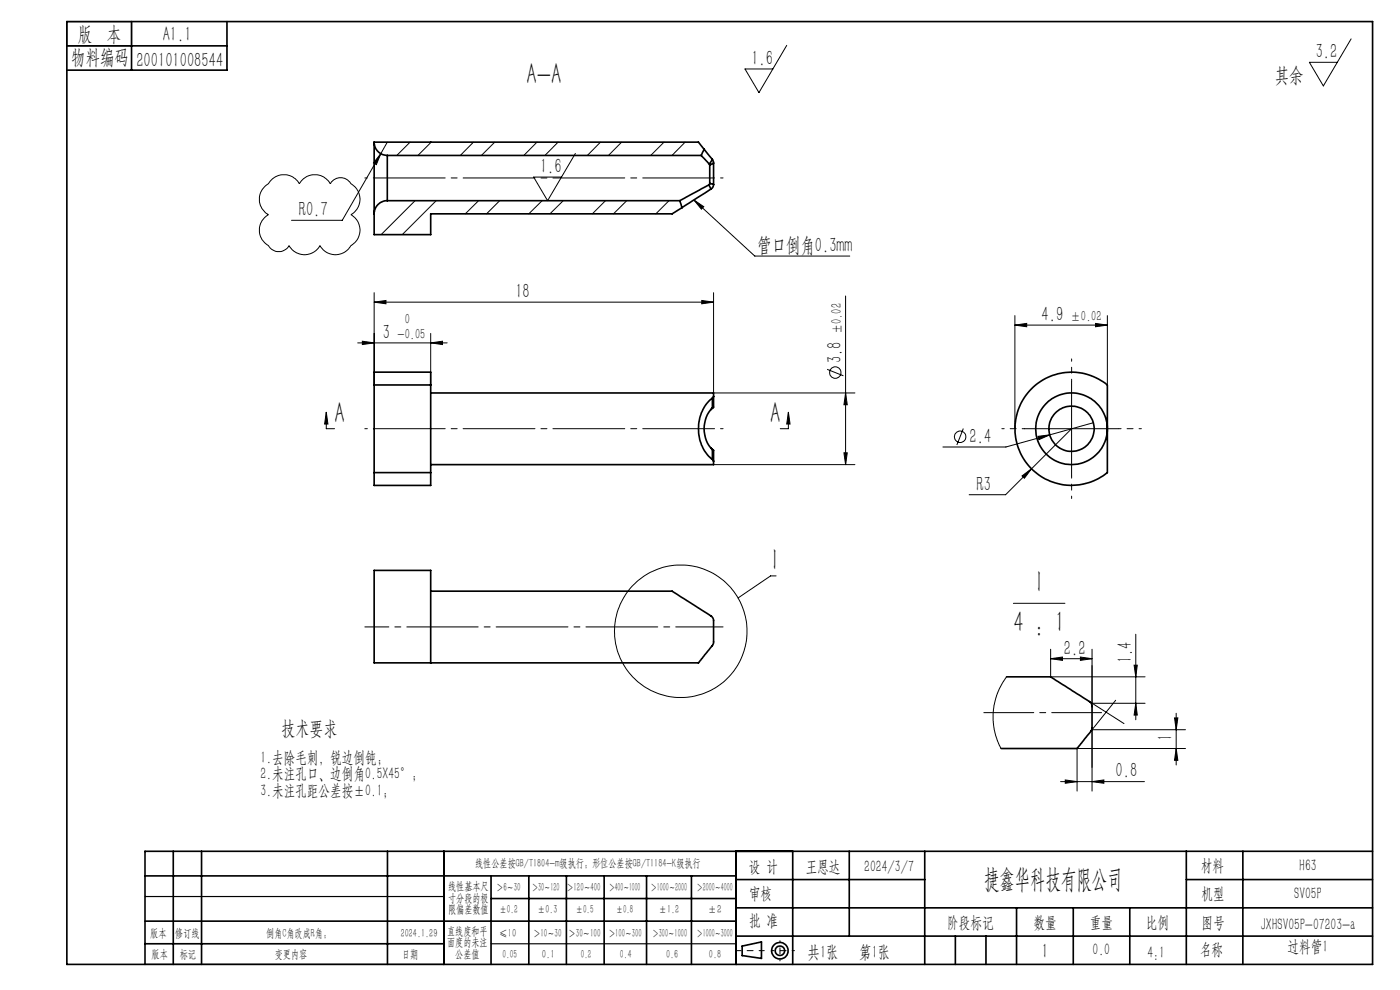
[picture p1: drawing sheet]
<svg xmlns="http://www.w3.org/2000/svg" width="297mm" height="210mm" viewBox="0 0 297 210" stroke-linecap="round" stroke-linejoin="round" font-family="sans-serif">
<g fill="none" stroke="#000" stroke-width=".21">
<path d="M166.9 9.6l-5.9 10-3-5h6M286.6 8.2l-5.9 10-2.9-5h5.9M56.3 39.5l.4-.4a4.1 4.1 0 0 1 4.2-2 4 4 0 0 1 2.6 1.9 3.8 3.8 0 0 1 6.6 0 2.52 2.52 0 0 1 4.3 0 3.7 3.7 0 0 1 0 6.5 3.7 3.7 0 0 1 0 6.6 3.7 3.7 0 0 1-6.5 0 3.7 3.7 0 0 1-6.6 0 2.51 2.51 0 0 1-4.4 0 3.8 3.8 0 0 1 0-6.6 3.7 3.7 0 0 1-.6-6zM80.8 32.6l-1 2.3-.6-.3zM80.8 32.6l-8.2 14.1h-10.8M82.2 30.2l-1.4 2.4M87 30.2l-2.8 2.8M91.5 30.2l-2.8 2.8M100.4 30.2l-2.8 2.8M105 30.2l-2.9 2.8M113.9 30.2l-2.8 2.8M118.4 30.2l-2.8 2.8"/>
<path d="M122.1 32.6l-5.9 10-3-5h5.9M127.4 30.2l-2.8 2.8M131.9 30.2l-2.8 2.8M140.9 30.2l-2.9 2.8M145.3 30.2l-2.7 2.8M88.1 42.6l-7.2 7.2M92.5 42.6l-7.2 7.2M101.5 42.6l-2.8 2.8M106 42.6l-2.8 2.8M115 42.6l-2.8 2.8M119.5 42.6l-2.8 2.8M128.4 42.6l-2.7 2.8"/>
<path d="M133 42.6l-2.9 2.8M141.9 42.6l-2.8 2.8M147.2 42.4l2.1 1.4-.5 .6zM147.2 42.4l12.9 11.9h20.2M75.9 72.7h19M76.9 72.4l2.5 .3-2.5 .4zM79.4 64.1l2.5-.4v.7zM79.4 62.1v19.6M79.4 64.1h72M91.4 72.7l2.5-.3v.7zM91.4 70.7v11M148.9 63.7l2.5 .4-2.5 .3z"/>
<path d="M151.4 62.1v21.3h30M175.5 78.3l3.4 1.4M179.4 62.8v35.8M215.3 69l2.5-.4v.7zM215.3 66.9v24M215.3 69h19.6M232.4 68.6l2.5 .4-2.5 .3zM234.9 66.9v14.8M69.2 87.4l.4 2.5h-.7zM69.2 87.4v3.5h1.8M151.4 98.6h30M167.3 87.4l.3 2.5h-.7z"/>
<path d="M167.3 87.4v3.5h-1.8M179 96.1h.7l-.3 2.5zM179.4 83.4l.3 2.5h-.7zM204.4 90.9l-1.4 3.5M217.3 90.9h20M220.2 92.6l2.5-.4-2.3 1.1zM222.7 92.2l-9.3 2.6h-13.4M227.3 90.9l-14 14h-7.7M227.3 81v20M232 89.7l-9.3 2.5M216.8 101l2-1.6-1.5 2.1zM164.6 122.2h-1.1l-6.9 4.7"/>
<path d="M215 128h10.9M222.9 139.7l2.5-.3v.7zM222.9 137.7v5.9h20M222.9 139.7h8.8M229.2 139.4l2.5 .3-2.5 .4zM231.7 137.7v12.2M240.9 134.5v18.2M213.5 143.6l-1.1 1.7-1 2.2-.5 2.2-.2 1.7 .2 3.2 .6 2.3 .9 1.9M231.1 148.8l7.3 4.7M231.7 154.4v13.4M231.7 149.2h11.2M231.7 154.8h19.8"/>
<path d="M236.7 148.5l-5.3 6.6M240.6 141.1h.7l-.4 2.5zM240.9 149.2l.4 2.5h-.7zM249.2 152.3h.7l-.4 2.5zM249.5 158.8l.4 2.5h-.7zM249.5 151.3v11M251.5 158.8h-23v9M225 165.8h17.8M226 165.4l2.5 .4-2.5 .3zM231.7 165.8l2.5-.4v.7z"/>
<circle cx="177.2" cy="79" r="1.22"/>
<circle cx="203.7" cy="92.6" r="1.2"/>
<circle cx="144.4" cy="133.9" r="14.1"/>
</g>
<g fill="none" stroke="#000" stroke-width=".35">
<path d="M14.2 4.6h277v200h-277zM14.2 9.7h34M27.9 4.6v10.3M48.2 4.6v10.3h-34M79.4 30.2a2.83 2.83 0 0 0 2.8 2.8M79.4 30.2v15.2M79.4 30.2h68.8l1.2 1.5M82.2 33v9.6M82.2 33h66.6M148.8 33l1.7 1.8M149.4 31.7l-.6 1.3M149.4 31.7l1.7 2.1"/>
<path d="M150.4 39.2l.4 .9M150.4 39.2l-6.2 3.4M150.5 34.8l.1 .2M150.6 35v3.9M150.6 38.9l-.2 .3M150.6 38.9l.8 .2M151.1 33.8l-.6 1M151.1 33.8l.3 .8M151.4 34.6v4.5M151.4 39.1l-.1 .5-.5 .5M151.4 34.6l-.8 .4M82.2 42.6a2.77 2.77 0 0 0-2.8 2.8"/>
<path d="M82.2 42.6h62M144.2 42.6l.5 1.5M144.7 44.1l-2.1 1.3h-51.2v4.4h-12v-4.4M150.8 40.1l-6.1 4M79.4 81.7v-2.8h12v2.8M79.4 81.7h12M79.4 81.7v18.6M91.4 83.4h60v.7M91.4 81.7v18.6M150.8 95l.5 .5M151.1 84.4a8.6 8.6 0 0 0 0 13.1M151.1 97.5l.3 .4"/>
<path d="M151.1 86.5a6.4 6.4 0 0 0 0 8.9M151.1 95.4l.3 .1v2.4M151.1 84.4v2.1M151.1 95.4v2.1M151.3 86.4l-.5 .5M151.4 84.1l-.3 .3M151.4 97.9v.7h-60M151.4 84.1v2.3l-.3 .1M218.7 82.6a12 12 0 0 1 16.2-.9v18.6a12 12 0 0 1-16.4-1.2 12 12 0 0 1 .2-16.5zM79.4 100.3v2.7h12v-2.7M79.4 100.3h12M91.4 125.4h51.2l7.8 4.9a1.74 1.74 0 0 1 1 2.3v1.8a4.2 4.2 0 0 1-.3 2.5l-2.9 3.7h-68.8v-19.6h12v19.6"/>
<path d="M213.5 143.6h9.4l7.7 4.9a1.76 1.76 0 0 1 1.1 2.3v1.8a4 4 0 0 1-.3 2.5l-2.9 3.7h-16.1M30.8 195.4h125.4M30.8 185.8h125.4M36.8 180.6v24M42.8 180.6v24M82.2 180.6v24M94.2 180.6v24M104.2 185.8v18.8M104.2 190.6h52M112.2 185.8v18.8M120.2 185.8v18.8M128.2 185.8v18.8"/>
<path d="M137.2 185.8v18.8M146.7 185.8v18.8M156.2 180.6v24M156.2 186.6h40M156.2 198.6h135M156.2 192.6h135M168.2 180.6v24M180.2 180.6v18M196.2 180.6v24M202.7 198.6v6M209.2 198.6v6M215.7 192.6v12"/>
<path d="M227.7 192.6v12M239.7 192.6v12M251.7 186.6h39.5M251.7 180.6v24M263.7 180.6v24M291.2 180.6h-260.4v24M30.8 200.2h63.4M157.4 200.7l4.1-.9v3.5l-4.1-.6z"/>
<circle cx="227.3" cy="91" r="7.6"/>
<circle cx="227.3" cy="91" r="4.8"/>
<circle cx="165.5" cy="201.7" r="1.74"/>
<circle cx="165.5" cy="201.7" r="1"/>
</g>
<path d="M217.3 90.9h-4.8M227.3 80.9v-4.8M237.3 90.9h4.8M227.3 100.9v4.8M168.5 201.7h-4.8" fill="none" stroke="#000" stroke-width=".21" stroke-dasharray="15.2 1.3 1.3 1.3" stroke-dashoffset="14.7"/>
<path d="M153.4 37.7h-76M153.4 90.9h-76" fill="none" stroke="#000" stroke-width=".21" stroke-dasharray="15.2 1.3 1.3 1.3" stroke-dashoffset="-1.8"/>
<path d="M91.4 133h-14" fill="none" stroke="#000" stroke-width=".21" stroke-dasharray="15.2 1.3 1.3 1.3" stroke-dashoffset="10.1"/>
<path d="M153.4 133h-62" fill="none" stroke="#000" stroke-width=".21" stroke-dasharray="15.2 1.3 1.3 1.3" stroke-dashoffset="5.2"/>
<path d="M233.7 151.2h-25" fill="none" stroke="#000" stroke-width=".21" stroke-dasharray="15.2 1.3 1.3 1.3" stroke-dashoffset="4.7"/>
<path d="M162.1 201.7h-6" fill="none" stroke="#000" stroke-width=".21" stroke-dasharray="15.2 1.3 1.3 1.3" stroke-dashoffset="14.1"/>
<path d="M165.5 199.6v4.2" fill="none" stroke="#000" stroke-width=".21" stroke-dasharray="15.2 1.3 1.3 1.3" stroke-dashoffset="15"/>
<path d="M14.2 4.6h13.7v5.1h-13.7zM30.8 190.2h63.4M30.8 204.6h63.4M104.2 200.2h52" fill="none" stroke="#000" stroke-width=".25"/>
<g fill="#000">
<path d="M147.2 42.4l2.1 1.4-.5 .6z"/>
<path d="M76.9 72.4l2.5 .3-2.5 .4zM91.4 72.7l2.5-.3v.7zM79.4 64.1l2.5-.4v.7zM148.9 63.7l2.5 .4-2.5 .3z"/>
<path d="M215.3 69l2.5-.4v.7zM232.4 68.6l2.5 .4-2.5 .3zM216.8 101l.5 .5 1.5-2.1zM220.2 92.6l.2 .7 2.3-1.1zM80.8 32.6l-1.6 2 .6 .3z"/>
<path d="M167.3 87.4l.3 2.5h-.7zM69.2 87.4l.4 2.5h-.7z"/>
<path d="M179.4 83.4l.3 2.5h-.7zM179 96.1h.7l-.3 2.5z"/>
<path d="M222.9 139.7l2.5-.3v.7zM229.2 139.4l2.5 .3-2.5 .4z"/>
<path d="M240.9 149.2l.4 2.5h-.7zM240.6 141.1h.7l-.4 2.5z"/>
<path d="M249.2 152.3h.7l-.4 2.5zM249.5 158.8l.4 2.5h-.7z"/>
<path d="M226 165.4l2.5 .4-2.5 .3zM231.7 165.8l2.5-.4v.7z"/>
</g>
<g font-size="6.3">
<text x="111.7" y="17.9">A-A</text>
<text x="71" y="89.8">A</text>
<text x="163.4" y="89.8">A</text>
<text x="164" y="121">I</text>
<text x="220.1" y="125.5">I</text>
<text x="215" y="134.2">4 : 1</text>
</g>
<text font-size="5.6" x="208.8" y="188.3">捷鑫华科技有限公司</text>
<g font-size="4.4">
<text x="16.5" y="8.6">版 本</text>
<text x="34.5" y="8.6">A1.1</text>
<text x="15.1" y="13.7">物料编码</text>
<text x="28.9" y="14.2">200101008544</text>
<text x="159.4" y="13.7">1.6</text>
<text x="270.5" y="17.3">其余</text>
<text x="279.1" y="12.3">3.2</text>
<text x="114.6" y="36.7">1.6</text>
<text x="63.4" y="45.8">R0.7</text>
<text x="160.6" y="53.4">管口倒角0.3mm</text>
<text x="109.3" y="63.2">18</text>
<text x="81.2" y="71.8">3</text>
<text x="221" y="68.1">4.9</text>
<text x="178.5" y="77" transform="rotate(-90 178.5 77)">3.8</text>
<text x="205.7" y="93.9">2.4</text>
<text x="207.1" y="104.1">R3</text>
<text x="225.7" y="138.8">2.2</text>
<text x="240.1" y="140.6" transform="rotate(-90 240.1 140.6)">1.4</text>
<text x="248.7" y="157.2" transform="rotate(-90 248.7 157.2)">1</text>
<text x="236.7" y="164.9">0.8</text>
<text x="221" y="203.2">1</text>
</g>
<text font-size="4.2" x="59.7" y="156">技术要求</text>
<g font-size="3.8">
<text x="171.3" y="203.2">共1张</text>
<text x="182.3" y="203.2">第1张</text>
</g>
<g font-size="3.5">
<text x="55.2" y="161.7">1.去除毛刺，锐边倒钝；</text>
<text x="55.2" y="165.3">2.未注孔口、边倒角0.5X45°；</text>
<text x="55.2" y="168.8">3.未注孔距公差按±0.1；</text>
<text x="158.9" y="184.9">设 计</text>
<text x="170.9" y="184.9">王恩达</text>
<text x="183.4" y="184.9">2024/3/7</text>
<text x="254.7" y="184.7">材料</text>
<text x="275.6" y="184.7">H63</text>
<text x="158.9" y="190.8">审核</text>
<text x="254.9" y="190.7">机型</text>
<text x="274.6" y="190.8">SV05P</text>
<text x="158.9" y="196.5">批 准</text>
<text x="200.9" y="196.9">阶段标记</text>
<text x="219.3" y="196.9">数量</text>
<text x="231.2" y="196.9">重量</text>
<text x="243.1" y="196.9">比例</text>
<text x="254.9" y="196.9">图号</text>
<text x="267.4" y="197.3">JXHSV05P-07203-a</text>
<text x="231.8" y="202.5">0.0</text>
<text x="243.4" y="203.2">4:1</text>
<text x="254.5" y="202.5">名称</text>
<text x="273.2" y="201.8">过料管1</text>
</g>
<g font-size="3.1">
<text x="84.3" y="71.8">-0.05</text>
<text x="85.9" y="68.7">0</text>
<text x="178.5" y="70.9" transform="rotate(-90 178.5 70.9)">±0.02</text>
<text x="227.1" y="68.1">±0.02</text>
</g>
<g font-size="2.5">
<text x="100.8" y="184">线性公差按GB/T1804-m级执行；形位公差按GB/T1184-K级执行</text>
<text x="95.1" y="188.8">线性基本尺</text>
<text x="95.1" y="191.3">寸分段的极</text>
<text x="105.3" y="189.1">＞6～30</text>
<text x="112.9" y="189.1">＞30～120</text>
<text x="120.2" y="188.9">＞120～400</text>
<text x="129.2" y="188.9">＞400～1000</text>
<text x="138.1" y="189.1">＞1000～2000</text>
<text x="147.8" y="189.1">＞2000～4000</text>
<text x="95.1" y="193.8">限偏差数值</text>
<text x="105.9" y="193.8">±0.2</text>
<text x="114.1" y="193.8">±0.3</text>
<text x="122.2" y="193.8">±0.5</text>
<text x="130.7" y="193.8">±0.8</text>
<text x="139.8" y="193.8">±1.2</text>
<text x="150.2" y="193.8">±2</text>
<text x="31.9" y="198.7">版本</text>
<text x="32.2" y="203.2">版本</text>
<text x="37.2" y="198.7">修订线</text>
<text x="38.1" y="203.2">标记</text>
<text x="56.4" y="198.7">倒角C角改成R角；</text>
<text x="58.3" y="203.2">变更内容</text>
<text x="85" y="198.7">2024.1.29</text>
<text x="85.3" y="203.2">日期</text>
<text x="94.8" y="198.3">直线度和平</text>
<text x="94.8" y="200.7">面度的未注</text>
<text x="96.6" y="203.2">公差值</text>
<text x="105.9" y="198.7">≤10</text>
<text x="106.6" y="203.2">0.05</text>
<text x="113.2" y="198.7">＞10～30</text>
<text x="115" y="203.2">0.1</text>
<text x="120.6" y="198.7">＞30～100</text>
<text x="123.2" y="203.2">0.2</text>
<text x="129.1" y="198.7">＞100～300</text>
<text x="131.5" y="203.2">0.4</text>
<text x="138.4" y="198.7">＞300～1000</text>
<text x="141.3" y="203.2">0.6</text>
<text x="147.8" y="198.7">＞1000～3000</text>
<text x="150.4" y="203.2">0.8</text>
</g>
</svg>
